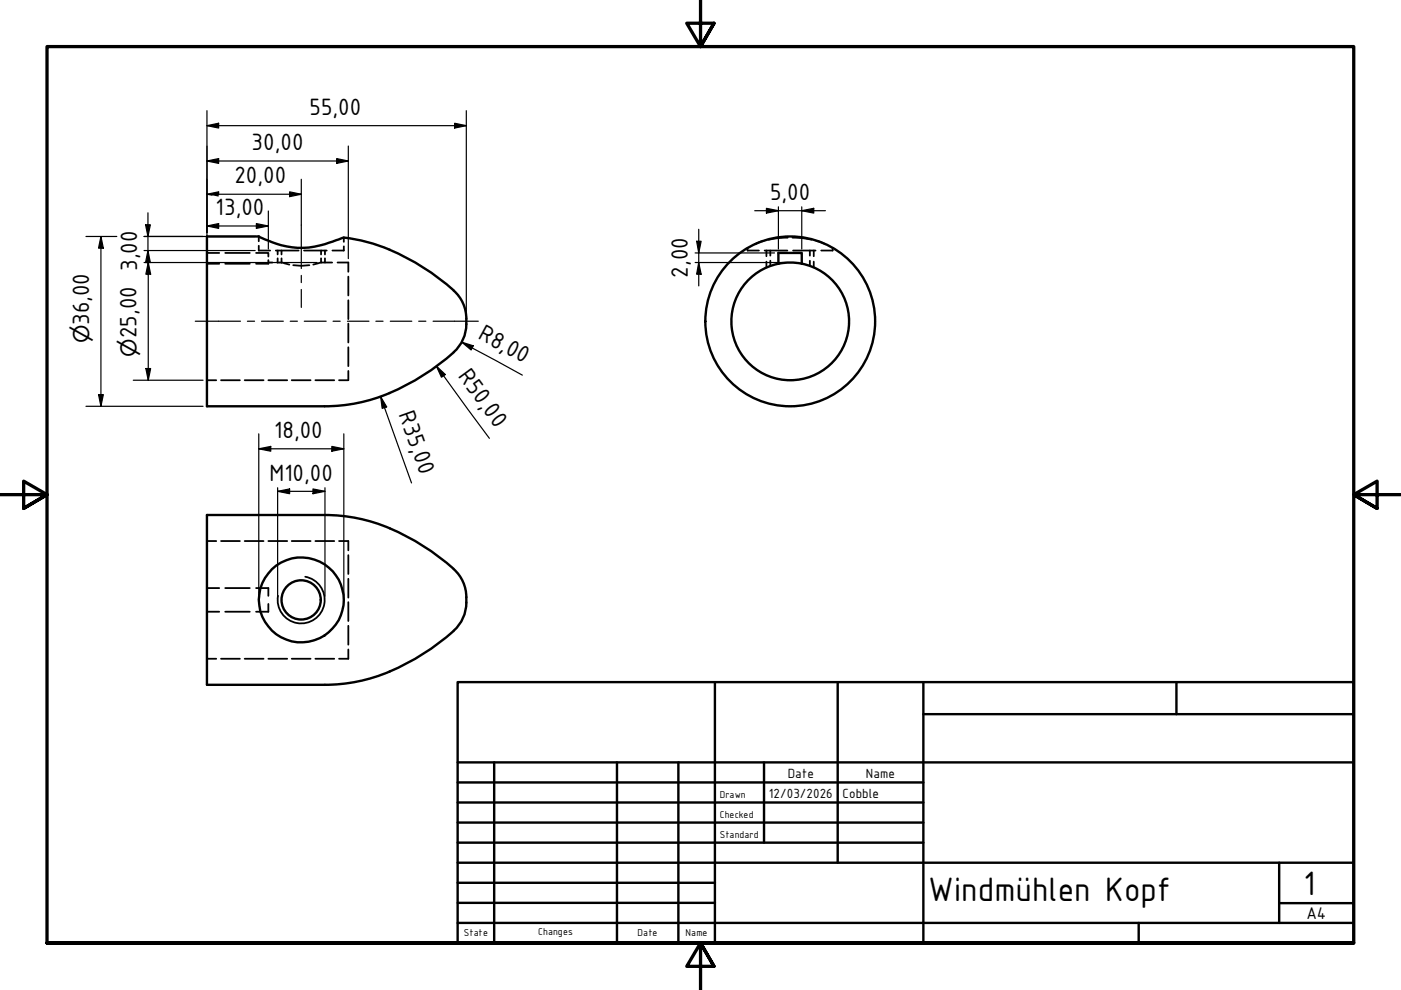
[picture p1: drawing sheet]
<svg xmlns="http://www.w3.org/2000/svg" width="297mm" height="210mm" viewBox="0 0 297 210" stroke-linecap="round" stroke-linejoin="round" font-family="sans-serif">
<!-- layer: Hidden (ISO) -->
<g fill="none" stroke="#000" stroke-width=".38">
<path d="M43.9 53.6h2.6M43.9 55.9h2.6M47.8 53.6h5.2M47.8 55.9h5.2M54.3 53.6h2.6v.8M54.9 52.1v1h2.4M54.9 50.1v1.1M56.9 55.7h.9M56.9 55.2v.7h-2.6M58.5 53.1h4.8M58.7 55.7h1M58.9 53.1v.8"/>
<path d="M58.9 54.8v.9M59.7 55.7l1.6 .4M59.7 53.1v.8M59.7 54.8v.9M62.2 56.2l1.7 .2 1.7-.2M64.5 53.1h4.8M68.1 55.7l-1.7 .4M68.1 53.1v.8M68.1 54.8v.9M68.1 55.7h2.3M68.9 53.1v.8M68.9 54.8v.9"/>
<path d="M71.6 55.7h2.3v1.9M72.9 52.2v.9h-2.4M72.9 50.4v.9M73.9 58.6v4M158.5 52.9v.2h2.4M158.5 52.5v.2M161.9 51.1l-1.9 .7M162.1 53.1h4.8M162.5 53.1v1.2M162.5 55.5v1.2M163.3 53.1v1.1M163.3 55.3v1.1"/>
<path d="M167 50.4l-1.7 .1-2.4 .3M168 50.4l1.7 .1 2.4 .3M168.1 53.1h4.8M171.7 53.1v1.1M171.7 55.3v1.1M172.5 53.1v1.2M172.5 55.5v1.2M173.1 51.1l1.9 .7M176.5 52.9v.2h-2.4M176.5 52.5v.2M73.9 63.7v4M73.9 68.6v4"/>
<path d="M73.9 73.6v4M73.9 78.6v2h-2M43.9 80.6h1.9M46.9 80.6h4M51.9 80.6h4M56.9 80.6h4M61.8 80.6h4M66.9 80.6h4M43.9 114.7h1.9M46.9 114.7h4M51.9 114.7h4M56.9 114.7h4"/>
<path d="M61.8 114.7h4M66.9 114.7h4M71.9 114.7h2v2M73.9 117.7v4M43.9 139.7h1.9M43.9 124.7h2.6M43.9 129.7h2.6M46.9 139.7h4M47.8 124.7h5.2M47.8 129.7h5.2M51.9 139.7h4M54.3 124.7h2.6v1.6"/>
<path d="M56.9 128.1v1.6h-2.6M56.9 139.7h4M61.8 139.7h4M66.9 139.7h4M73.9 122.7v4M73.9 127.7v4M73.9 132.7v4M73.9 137.7v2h-2"/>
</g>
<!-- layer: Visible (ISO) -->
<g fill="none" stroke="#000" stroke-width=".51">
<path d="M72.9 50.4a35 35 0 0 1 9.7 2.5M72.9 50.4l-.6 .2a20.4 20.4 0 0 1-11.6 1.6l-3-.9-2.8-1.2h-11v36h24.9a38.8 38.8 0 0 0 22.5-7.6l4.9-3.8M82.6 52.9a50 50 0 0 1 13.6 8.7M165 55.9v-2.3h5v2.3M96.2 61.6a8 8 0 0 1 2.7 6M98.9 68.7a8 8 0 0 1-2.7 6M98.9 67.5v1.2M82.6 112a50 50 0 0 1 13.6 8.6M82.6 112a35 35 0 0 0-13.8-2.8h-24.9v36h25a38.8 38.8 0 0 0 22.4-7.6l4.9-3.8M96.2 120.7a8 8 0 0 1 2.7 5.9M98.9 127.8a8 8 0 0 1-2.7 5.9M98.9 126.6v1.2"/>
<circle cx="167.5" cy="68.1" r="12.5"/>
<circle cx="167.5" cy="68.1" r="18"/>
<circle cx="63.8" cy="127.2" r="4.2"/>
<circle cx="63.9" cy="127.2" r="9"/>
</g>
<!-- layer: Visible Narrow (ISO) -->
<path d="M64.7 122.3a5 5 0 0 1 4.1 5.8 5 5 0 0 1-5.8 4 5 5 0 0 1-4.1-5.8" fill="none" stroke="#000" stroke-width=".38"/>
<!-- layer: Border (ISO) -->
<path d="M148.5 -.1v10l-2.9-5h5.8l-2.9 5 2.9-5M0 104.9h10l-5-2.9v5.8l5-2.9-5 2.9M297 104.9h-10l5-2.9v5.8l-5-2.9 5 2.9M10 199.9v-190h277v190h-277h277M151.4 204.9l-2.9-5 2.9 5h-5.8l2.9-5v10" fill="none" stroke="#000" stroke-width=".7"/>
<!-- layer: Title (ISO) -->
<g fill="none" stroke="#000" stroke-width=".51">
<path d="M97 144.6h190v55.3h-190zM151.6 144.6v55.3M177.6 144.6v38.3M195.8 151.4h91.2M195.8 144.6v55.3M249.4 144.6v6.8M97 165.9h98.8M97 170.2h98.8M97 174.4h98.8M97 178.7h98.8M97 161.6h190M104.8 161.6v38.3"/>
<path d="M130.8 161.6v38.3M143.8 161.6v38.3M162 161.6v17.1M97 195.7h190M97 182.9h190M97 187.2h54.6M97 191.4h54.6M241.4 195.7v4.2M271.2 191.5h15.8M271.2 182.9v12.8"/>
</g>
<!-- layer: Dimension (ISO) -->
<g fill="none" stroke="#000" stroke-width=".25">
<path d="M43.9 26.6l2.5-.5v1zM43.9 34.1l2.5-.5v1zM43.9 26.6h55M43.9 23.5v29.3M43.9 34.1h30M63.9 38v9.7M71.4 33.6l2.5 .5-2.5 .5zM73.9 31v23.8M96.4 26.1l2.5 .5-2.5 .5zM98.9 23.5v43.2M18.2 50.1h6.6M21.4 50.1l.5 2.5h-1z"/>
<path d="M21.4 50.1v36M30.5 50.1h23.6M30.5 55.7h33.3M30.5 53.1h23.6M30.9 47.7h1l-.5 2.4zM31.4 53.1l.5 2.6h-1zM31.4 45.1v13.2M31.4 55.7l.5 2.4h-1zM31.4 55.7v24.9M43.9 47.9l2.5-.5v1zM43.9 41.2h20M43.9 41.2l2.5-.5v.6"/>
<path d="M43.9 41.2l1.1 .2M43.9 47.9h13M54.4 47.4l2.5 .5-2.5 .5zM56.9 44.7v8.1M61.4 40.7l2.5 .5-2.5 .5zM64 55.7h3.2M147.4 55.7h19.3M147.4 53.6h16.8M147.7 51.2h1l-.6 2.4zM148.1 55.7l.6 2.4h-1zM148.1 48.6v12M160 44.7h15"/>
<path d="M162.5 44.2l2.5 .5-2.5 .5zM165 43.9v8.9M170 44.7l2.5-.5v1zM170 43.9v8.9M30.9 78.1h1l-.5 2.5zM92.5 77.6l1.9 1.8-.8 .6zM92.5 77.6l11.3 15.3M97.9 72.6l2.4 .7-.4 .9zM97.9 72.6l12.8 6.9M18.2 86.1h24.9M20.9 83.7h1l-.5 2.4zM28.3 80.6h14.8"/>
<path d="M54.9 95.2l2.5-.5v1zM54.9 95.2h18M54.9 92v34.4M70.4 94.7l2.5 .5-2.5 .5zM72.9 92v34.4M80.7 84.1l1.3 2.2-1 .3zM80.7 84.1l6.5 18.3M58.9 104.2l2.5-.5v1zM58.9 104.2h10M58.9 103.4v23M66.4 103.7l2.5 .5-2.5 .5zM68.9 103.4v23"/>
</g>
<g fill="#000">
<path d="M43.9 26.6l2.5-.5v1zM43.9 34.1l2.5-.5v1zM71.4 33.6l2.5 .5-2.5 .5zM96.4 26.1l2.5 .5-2.5 .5zM21.4 50.1l.5 2.5h-1zM30.9 47.7h1l-.5 2.4zM31.4 53.1l.5 2.6h-1zM31.4 55.7l.5 2.4h-1zM43.9 41.2l2.5-.5v1zM43.9 47.9l2.5-.5v1zM54.4 47.4l2.5 .5-2.5 .5zM61.4 40.7l2.5 .5-2.5 .5z"/>
<path d="M147.7 51.2h1l-.6 2.4zM148.1 55.7l.6 2.4h-1zM162.5 44.2l2.5 .5-2.5 .5zM170 44.7l2.5-.5v1zM30.9 78.1h1l-.5 2.5zM92.5 77.6l1.9 1.8-.8 .6zM97.9 72.6l2.4 .7-.4 .9zM20.9 83.7h1l-.5 2.4zM54.9 95.2l2.5-.5v1zM70.4 94.7l2.5 .5-2.5 .5zM80.7 84.1l1.3 2.2-1 .3zM58.9 104.2l2.5-.5v1z"/>
<path d="M66.4 103.7l2.5 .5-2.5 .5z"/>
</g>
<!-- layer: Centerline (ISO) -->
<g fill="none" stroke="#000" stroke-width=".25">
<path d="M63.9 47.7v9.2M63.9 58.4v1.5M41.4 68.1h9.6M52.5 68.1h1.5M55.4 68.1h4.7M61.5 68.1h1.6M63.9 61.4v3.8M64.5 68.1h4.7M70.6 68.1h1.5M73.7 68.1h4.5M79.7 68.1h1.5M82.7 68.1h4.6"/>
<path d="M88.8 68.1h1.5M91.8 68.1h9.6"/>
</g>
<g font-size="7.7">
<text x="196.8" y="191">Windmühlen Kopf</text>
<text x="276.4" y="189.7">1</text>
</g>
<g font-size="5.4">
<text x="65.6" y="24.4">55,00</text>
<text x="53.3" y="31.8">30,00</text>
<text x="49.7" y="38.9">20,00</text>
<text x="45.7" y="45.6">13,00</text>
<text x="163.3" y="42.3">5,00</text>
<text x="29.1" y="57.4" transform="rotate(-90 29.1 57.4)">3,00</text>
<text x="145.9" y="58.9" transform="rotate(-90 145.9 58.9)">2,00</text>
<text x="18.9" y="68.9" transform="rotate(-90 18.9 68.9)">36,00</text>
<text x="29" y="71.7" transform="rotate(-90 29 71.7)">25,00</text>
<text x="101.2" y="71.7" transform="rotate(29 101.2 71.7)">R8,00</text>
<text x="97" y="79.8" transform="rotate(54 97 79.8)">R50,00</text>
<text x="84.5" y="87.9" transform="rotate(70 84.5 87.9)">R35,00</text>
<text x="58.1" y="92.9">18,00</text>
<text x="57.1" y="101.9">M10,00</text>
</g>
<g font-size="4.6">
<text x="18.9" y="72.8" transform="rotate(-90 18.9 72.8)">⌀</text>
<text x="29" y="75.6" transform="rotate(-90 29 75.6)">⌀</text>
</g>
<text font-size="3.9" x="277" y="194.9">A4</text>
<g font-size="3">
<text x="167" y="164.9">Date</text>
<text x="183.6" y="164.9">Name</text>
<text x="163" y="169.1">12/03/2026</text>
<text x="178.6" y="169.1">Cobble</text>
</g>
<g font-size="2.3">
<text x="152.6" y="169.1">Drawn</text>
<text x="152.6" y="173.4">Checked</text>
<text x="152.6" y="177.6">Standard</text>
<text x="98.4" y="198.5">State</text>
<text x="114.1" y="198.3">Changes</text>
<text x="135.2" y="198.5">Date</text>
<text x="145.4" y="198.5">Name</text>
</g>
</svg>
